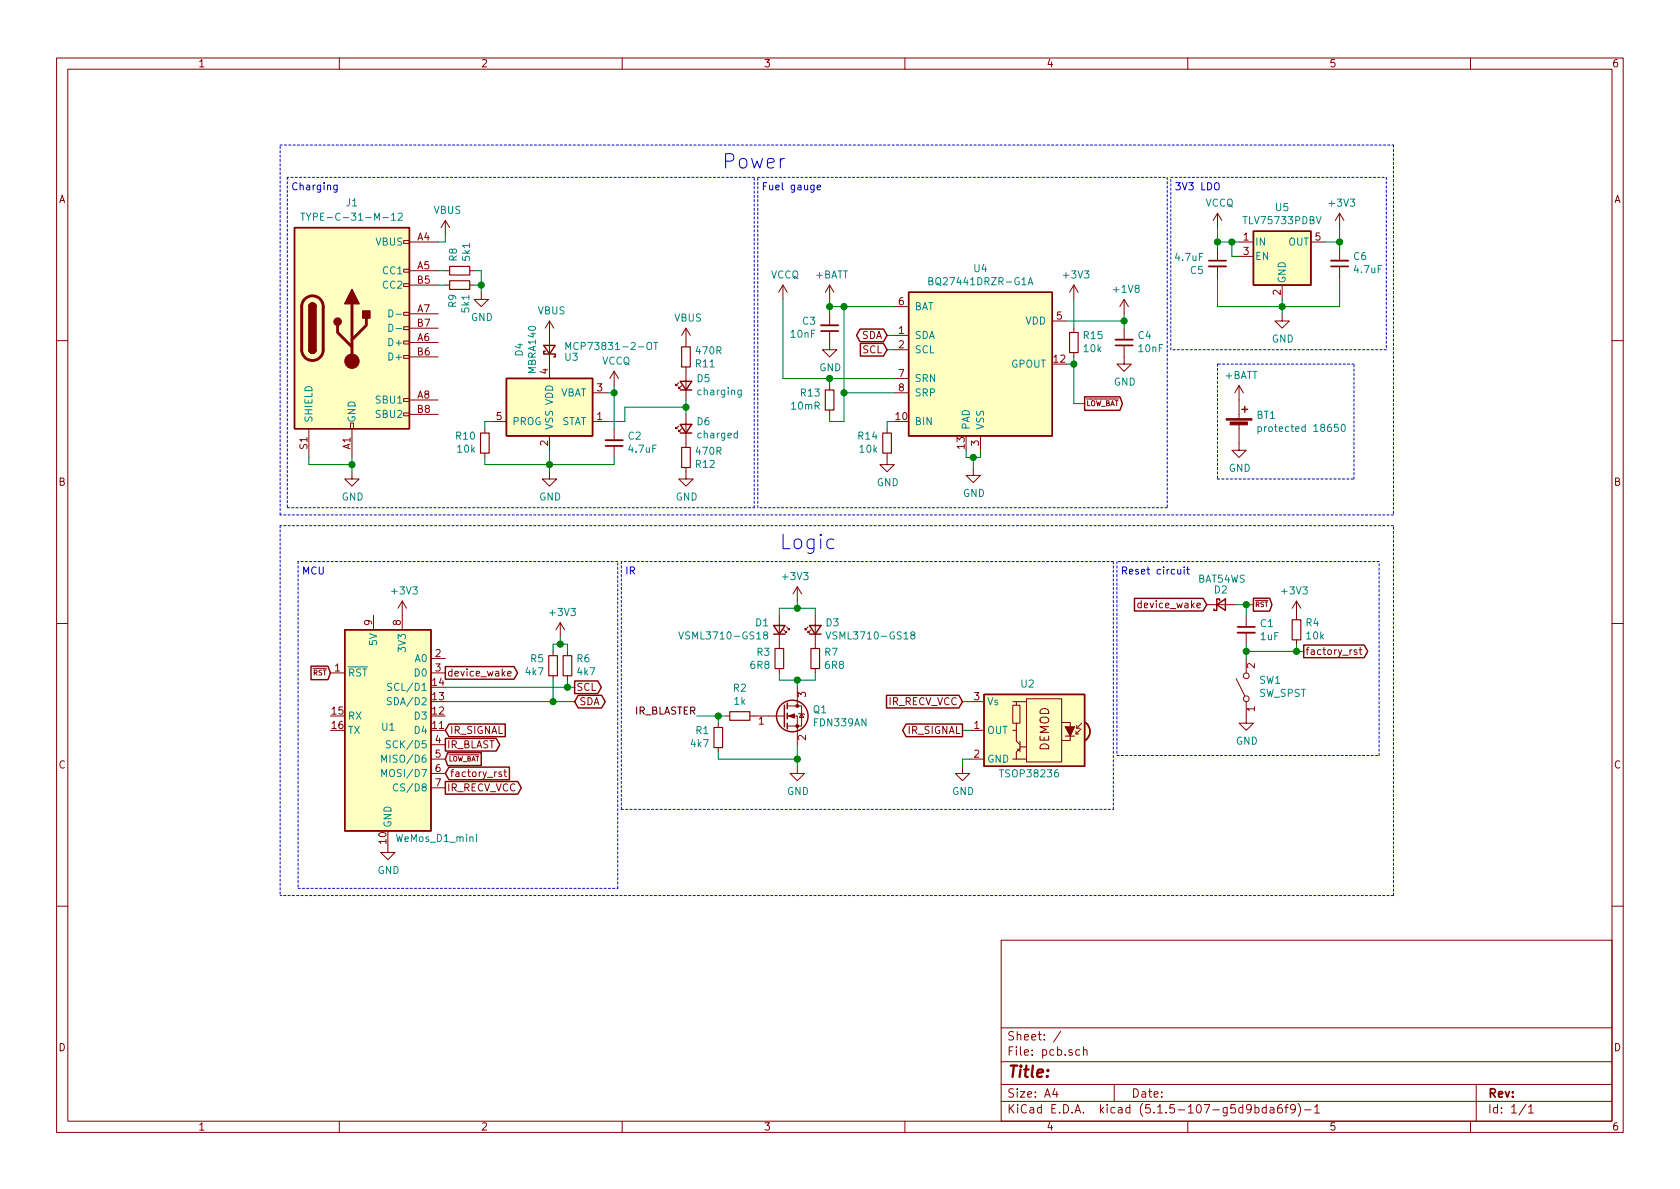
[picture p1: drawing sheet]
EESchema Schematic File Version 4
EELAYER 30 0
EELAYER END
$Descr A4 11693 8268
encoding utf-8
Sheet 1 1
Title ""
Date ""
Rev ""
Comp ""
Comment1 ""
Comment2 ""
Comment3 ""
Comment4 ""
$EndDescr
Wire Notes Line
	9700 6225 9700 3650
Wire Notes Line
	1950 3650 1950 6225
Wire Notes Line
	9700 6225 1950 6225
Wire Notes Line
	9700 3650 1950 3650
Text Notes 5425 3825 0    100  ~ 0
Logic
Wire Notes Line
	1950 3575 1950 1000
Wire Notes Line
	9700 3575 1950 3575
Wire Notes Line
	9700 1000 9700 3575
Wire Notes Line
	1950 1000 9700 1000
Text Notes 5025 1175 0    100  ~ 0
Power
Text GLabel 3100 4675 2    50   Output ~ 0
device_wake
Wire Wire Line
	8675 4200 8725 4200
Connection ~ 8675 4200
Wire Wire Line
	8675 4275 8675 4200
Wire Wire Line
	9025 4525 8675 4525
Connection ~ 9025 4525
Wire Wire Line
	8600 4200 8675 4200
$Comp
L Device:D_Schottky_Small D2
U 1 1
P 8500 4200
F 0 "D2" H 8550 4100 50  0000 R CNN
F 1 "BAT54WS" H 8675 4025 50  0000 R CNN
F 2 "Diode_SMD:D_SOD-323_HandSoldering" V 8500 4200 50  0001 C CNN
F 3 "~" V 8500 4200 50  0001 C CNN
	1    8500 4200
	1    0    0    1   
$EndComp
Text GLabel 8400 4200 0    50   Input ~ 0
device_wake
Wire Wire Line
	9075 4525 9025 4525
Wire Wire Line
	8675 4525 8675 4575
Connection ~ 8675 4525
Wire Wire Line
	9025 4525 9025 4475
Wire Wire Line
	8675 4475 8675 4525
$Comp
L Switch:SW_SPST SW1
U 1 1
P 8675 4775
F 0 "SW1" V 8721 4687 50  0000 R CNN
F 1 "SW_SPST" V 8630 4687 50  0000 R CNN
F 2 "Button_Switch_SMD:SW_Push_1P1T_NO_6x6mm_H9.5mm" H 8675 4775 50  0001 C CNN
F 3 "~" H 8675 4775 50  0001 C CNN
	1    8675 4775
	0    -1   -1   0   
$EndComp
$Comp
L Device:C_Small C1
U 1 1
P 8675 4375
F 0 "C1" H 8767 4421 50  0000 L CNN
F 1 "1uF" H 8767 4330 50  0000 L CNN
F 2 "Capacitor_SMD:C_0603_1608Metric_Pad1.05x0.95mm_HandSolder" H 8675 4375 50  0001 C CNN
F 3 "~" H 8675 4375 50  0001 C CNN
	1    8675 4375
	1    0    0    -1  
$EndComp
$Comp
L power:GND #PWR0102
U 1 1
P 8675 4975
F 0 "#PWR0102" H 8675 4725 50  0001 C CNN
F 1 "GND" H 8680 4802 50  0000 C CNN
F 2 "" H 8675 4975 50  0001 C CNN
F 3 "" H 8675 4975 50  0001 C CNN
	1    8675 4975
	1    0    0    -1  
$EndComp
Text GLabel 9075 4525 2    50   Output ~ 0
factory_rst
Text GLabel 3100 5175 2    50   Output ~ 0
IR_BLAST
Text GLabel 3100 5075 2    50   Input ~ 0
IR_SIGNAL
Text GLabel 6700 5075 0    50   Output ~ 0
IR_SIGNAL
Text GLabel 6700 4875 0    50   Input ~ 0
IR_RECV_VCC
Text GLabel 3100 5475 2    50   Output ~ 0
IR_RECV_VCC
Text GLabel 3100 5375 2    50   Input ~ 0
factory_rst
Text GLabel 8725 4200 2    33   Output ~ 0
~RST
Text GLabel 2300 4675 0    35   Input ~ 0
~RST
Text GLabel 3100 5275 2    33   Input ~ 0
~LOW_BAT
Text GLabel 4000 4775 2    50   Output ~ 0
SCL
Text GLabel 4000 4875 2    50   BiDi ~ 0
SDA
Text GLabel 6175 2325 0    50   BiDi ~ 0
SDA
Text GLabel 6175 2425 0    50   Input ~ 0
SCL
Wire Wire Line
	6175 2325 6225 2325
Wire Wire Line
	6225 2425 6175 2425
Text GLabel 7550 2800 2    35   Output ~ 0
~LOW_BAT
Wire Wire Line
	6775 3175 6775 3250
$Comp
L power:GND #PWR?
U 1 1
P 8625 3075
AR Path="/5E707A75/5E88BDD0" Ref="#PWR?"  Part="1" 
AR Path="/5E88BDD0" Ref="#PWR02"  Part="1" 
F 0 "#PWR02" H 8625 2825 50  0001 C CNN
F 1 "GND" H 8630 2902 50  0000 C CNN
F 2 "" H 8625 3075 50  0001 C CNN
F 3 "" H 8625 3075 50  0001 C CNN
	1    8625 3075
	1    0    0    -1  
$EndComp
$Comp
L power:VCCQ #PWR?
U 1 1
P 4275 2675
AR Path="/5E707A75/5E88BDCA" Ref="#PWR?"  Part="1" 
AR Path="/5E88BDCA" Ref="#PWR08"  Part="1" 
F 0 "#PWR08" H 4275 2525 50  0001 C CNN
F 1 "VCCQ" H 4290 2848 50  0000 C CNN
F 2 "" H 4275 2675 50  0001 C CNN
F 3 "" H 4275 2675 50  0001 C CNN
	1    4275 2675
	1    0    0    -1  
$EndComp
Wire Wire Line
	4350 2825 4775 2825
Wire Wire Line
	4350 2825 4350 2925
$Comp
L Device:R_Small R?
U 1 1
P 4775 3175
AR Path="/5E707A75/5E88BDC2" Ref="R?"  Part="1" 
AR Path="/5E88BDC2" Ref="R12"  Part="1" 
F 0 "R12" H 4716 3129 50  0000 R CNN
F 1 "470R" H 4716 3220 50  0000 R CNN
F 2 "Resistor_SMD:R_0603_1608Metric_Pad1.05x0.95mm_HandSolder" H 4775 3175 50  0001 C CNN
F 3 "~" H 4775 3175 50  0001 C CNN
	1    4775 3175
	-1   0    0    -1  
$EndComp
$Comp
L Device:R_Small R?
U 1 1
P 3375 3075
AR Path="/5E707A75/5E88BDBC" Ref="R?"  Part="1" 
AR Path="/5E88BDBC" Ref="R10"  Part="1" 
F 0 "R10" H 3316 3029 50  0000 R CNN
F 1 "10k" H 3316 3120 50  0000 R CNN
F 2 "Resistor_SMD:R_0603_1608Metric_Pad1.05x0.95mm_HandSolder" H 3375 3075 50  0001 C CNN
F 3 "~" H 3375 3075 50  0001 C CNN
	1    3375 3075
	1    0    0    1   
$EndComp
Wire Wire Line
	3375 2975 3375 2925
Wire Wire Line
	3375 2925 3425 2925
$Comp
L power:GND #PWR?
U 1 1
P 3825 3275
AR Path="/5E707A75/5E88BDB4" Ref="#PWR?"  Part="1" 
AR Path="/5E88BDB4" Ref="#PWR07"  Part="1" 
F 0 "#PWR07" H 3825 3025 50  0001 C CNN
F 1 "GND" H 3830 3102 50  0000 C CNN
F 2 "" H 3825 3275 50  0001 C CNN
F 3 "" H 3825 3275 50  0001 C CNN
	1    3825 3275
	1    0    0    -1  
$EndComp
Wire Wire Line
	3825 3275 3825 3225
Wire Wire Line
	3375 3225 3825 3225
Wire Wire Line
	3825 3225 3825 3125
Wire Wire Line
	3375 3225 3375 3175
$Comp
L Battery_Management:MCP73831-2-OT U?
U 1 1
P 3825 2825
AR Path="/5E707A75/5E88BDAA" Ref="U?"  Part="1" 
AR Path="/5E88BDAA" Ref="U3"  Part="1" 
F 0 "U3" H 3925 3175 50  0000 L CNN
F 1 "MCP73831-2-OT" H 3925 3250 50  0000 L CNN
F 2 "Package_TO_SOT_SMD:SOT-23-5" H 3875 2575 50  0001 L CIN
F 3 "http://ww1.microchip.com/downloads/en/DeviceDoc/20001984g.pdf" H 3675 2775 50  0001 C CNN
	1    3825 2825
	1    0    0    -1  
$EndComp
$Comp
L Device:D_Schottky_Small D?
U 1 1
P 3825 2425
AR Path="/5E707A75/5E88BDA4" Ref="D?"  Part="1" 
AR Path="/5E88BDA4" Ref="D4"  Part="1" 
F 0 "D4" H 3825 2218 50  0000 C CNN
F 1 "MBRA140" H 3825 2309 50  0000 C CNN
F 2 "Diode_SMD:D_SMA" V 3825 2425 50  0001 C CNN
F 3 "~" V 3825 2425 50  0001 C CNN
	1    3825 2425
	0    1    -1   0   
$EndComp
$Comp
L power:VBUS #PWR?
U 1 1
P 3825 2325
AR Path="/5E707A75/5E88BD9E" Ref="#PWR?"  Part="1" 
AR Path="/5E88BD9E" Ref="#PWR06"  Part="1" 
F 0 "#PWR06" H 3825 2175 50  0001 C CNN
F 1 "VBUS" H 3840 2498 50  0000 C CNN
F 2 "" H 3825 2325 50  0001 C CNN
F 3 "" H 3825 2325 50  0001 C CNN
	1    3825 2325
	1    0    0    -1  
$EndComp
Wire Wire Line
	4225 2925 4350 2925
$Comp
L Device:LED_Small D?
U 1 1
P 4775 2975
AR Path="/5E707A75/5E88BD97" Ref="D?"  Part="1" 
AR Path="/5E88BD97" Ref="D6"  Part="1" 
F 0 "D6" V 4821 2905 50  0000 R CNN
F 1 "charged" V 4730 2905 50  0000 R CNN
F 2 "LED_SMD:LED_0603_1608Metric_Pad1.05x0.95mm_HandSolder" V 4775 2975 50  0001 C CNN
F 3 "~" V 4775 2975 50  0001 C CNN
	1    4775 2975
	0    -1   -1   0   
$EndComp
$Comp
L Device:LED_Small D?
U 1 1
P 4775 2675
AR Path="/5E707A75/5E88BD91" Ref="D?"  Part="1" 
AR Path="/5E88BD91" Ref="D5"  Part="1" 
F 0 "D5" V 4821 2605 50  0000 R CNN
F 1 "charging" V 4730 2605 50  0000 R CNN
F 2 "LED_SMD:LED_0603_1608Metric_Pad1.05x0.95mm_HandSolder" V 4775 2675 50  0001 C CNN
F 3 "~" V 4775 2675 50  0001 C CNN
	1    4775 2675
	0    -1   -1   0   
$EndComp
Wire Wire Line
	4775 2825 4775 2775
Wire Wire Line
	4775 2825 4775 2875
Connection ~ 4775 2825
$Comp
L power:GND #PWR?
U 1 1
P 4775 3275
AR Path="/5E707A75/5E88BD88" Ref="#PWR?"  Part="1" 
AR Path="/5E88BD88" Ref="#PWR010"  Part="1" 
F 0 "#PWR010" H 4775 3025 50  0001 C CNN
F 1 "GND" H 4780 3102 50  0000 C CNN
F 2 "" H 4775 3275 50  0001 C CNN
F 3 "" H 4775 3275 50  0001 C CNN
	1    4775 3275
	1    0    0    -1  
$EndComp
$Comp
L power:VBUS #PWR?
U 1 1
P 4775 2375
AR Path="/5E707A75/5E88BD82" Ref="#PWR?"  Part="1" 
AR Path="/5E88BD82" Ref="#PWR09"  Part="1" 
F 0 "#PWR09" H 4775 2225 50  0001 C CNN
F 1 "VBUS" H 4790 2548 50  0000 C CNN
F 2 "" H 4775 2375 50  0001 C CNN
F 3 "" H 4775 2375 50  0001 C CNN
	1    4775 2375
	1    0    0    -1  
$EndComp
Wire Wire Line
	4225 2725 4275 2725
Wire Wire Line
	4275 2725 4275 2675
$Comp
L Device:C_Small C?
U 1 1
P 4275 3075
AR Path="/5E707A75/5E88BD7A" Ref="C?"  Part="1" 
AR Path="/5E88BD7A" Ref="C2"  Part="1" 
F 0 "C2" H 4184 3029 50  0000 R CNN
F 1 "4.7uF" H 4184 3120 50  0000 R CNN
F 2 "Capacitor_SMD:C_0805_2012Metric_Pad1.15x1.40mm_HandSolder" H 4275 3075 50  0001 C CNN
F 3 "~" H 4275 3075 50  0001 C CNN
	1    4275 3075
	-1   0    0    1   
$EndComp
Connection ~ 4275 2725
Wire Wire Line
	4275 2725 4275 2975
Wire Wire Line
	3825 3225 4275 3225
Wire Wire Line
	4275 3225 4275 3175
Connection ~ 3825 3225
$Comp
L Device:R_Small R?
U 1 1
P 4775 2475
AR Path="/5E707A75/5E88BD6F" Ref="R?"  Part="1" 
AR Path="/5E88BD6F" Ref="R11"  Part="1" 
F 0 "R11" H 4716 2429 50  0000 R CNN
F 1 "470R" H 4716 2520 50  0000 R CNN
F 2 "Resistor_SMD:R_0603_1608Metric_Pad1.05x0.95mm_HandSolder" H 4775 2475 50  0001 C CNN
F 3 "~" H 4775 2475 50  0001 C CNN
	1    4775 2475
	-1   0    0    -1  
$EndComp
Wire Notes Line
	8150 2425 8150 1225
Wire Notes Line
	9650 2425 8150 2425
Wire Notes Line
	9650 1225 9650 2425
Wire Notes Line
	8150 1225 9650 1225
Text Notes 8175 1325 0    50   ~ 0
3V3 LDO
Connection ~ 8475 1675
Wire Wire Line
	8475 1575 8475 1675
$Comp
L power:VCCQ #PWR?
U 1 1
P 8475 1575
AR Path="/5E707A75/5E88BD62" Ref="#PWR?"  Part="1" 
AR Path="/5E88BD62" Ref="#PWR018"  Part="1" 
F 0 "#PWR018" H 8475 1425 50  0001 C CNN
F 1 "VCCQ" H 8490 1748 50  0000 C CNN
F 2 "" H 8475 1575 50  0001 C CNN
F 3 "" H 8475 1575 50  0001 C CNN
	1    8475 1575
	1    0    0    -1  
$EndComp
Wire Wire Line
	8575 1675 8625 1675
Connection ~ 8575 1675
Wire Wire Line
	8575 1775 8575 1675
Wire Wire Line
	8625 1775 8575 1775
Wire Wire Line
	8475 2125 8925 2125
Wire Wire Line
	8475 1925 8475 2125
Wire Wire Line
	8475 1675 8575 1675
Wire Wire Line
	8475 1725 8475 1675
$Comp
L Device:C_Small C?
U 1 1
P 8475 1825
AR Path="/5E707A75/5E88BD54" Ref="C?"  Part="1" 
AR Path="/5E88BD54" Ref="C5"  Part="1" 
F 0 "C5" H 8384 1779 50  0000 R CNN
F 1 "4.7uF" H 8384 1870 50  0000 R CNN
F 2 "Capacitor_SMD:C_0805_2012Metric_Pad1.15x1.40mm_HandSolder" H 8475 1825 50  0001 C CNN
F 3 "~" H 8475 1825 50  0001 C CNN
	1    8475 1825
	1    0    0    -1  
$EndComp
Connection ~ 9325 1675
Wire Wire Line
	9325 1725 9325 1675
Wire Wire Line
	9325 2125 9325 1925
$Comp
L Device:C_Small C?
U 1 1
P 9325 1825
AR Path="/5E707A75/5E88BD4B" Ref="C?"  Part="1" 
AR Path="/5E88BD4B" Ref="C6"  Part="1" 
F 0 "C6" H 9234 1779 50  0000 R CNN
F 1 "4.7uF" H 9234 1870 50  0000 R CNN
F 2 "Capacitor_SMD:C_0805_2012Metric_Pad1.15x1.40mm_HandSolder" H 9325 1825 50  0001 C CNN
F 3 "~" H 9325 1825 50  0001 C CNN
	1    9325 1825
	-1   0    0    1   
$EndComp
Wire Wire Line
	8925 2125 8925 2075
Connection ~ 8925 2125
Wire Wire Line
	8925 2125 9325 2125
Wire Wire Line
	8925 2175 8925 2125
$Comp
L power:GND #PWR?
U 1 1
P 8925 2175
AR Path="/5E707A75/5E88BD41" Ref="#PWR?"  Part="1" 
AR Path="/5E88BD41" Ref="#PWR019"  Part="1" 
F 0 "#PWR019" H 8925 1925 50  0001 C CNN
F 1 "GND" H 8930 2002 50  0000 C CNN
F 2 "" H 8925 2175 50  0001 C CNN
F 3 "" H 8925 2175 50  0001 C CNN
	1    8925 2175
	1    0    0    -1  
$EndComp
Wire Wire Line
	9325 1675 9225 1675
Wire Wire Line
	9325 1575 9325 1675
$Comp
L power:+3V3 #PWR?
U 1 1
P 9325 1575
AR Path="/5E707A75/5E88BD39" Ref="#PWR?"  Part="1" 
AR Path="/5E88BD39" Ref="#PWR020"  Part="1" 
F 0 "#PWR020" H 9325 1425 50  0001 C CNN
F 1 "+3V3" H 9340 1748 50  0000 C CNN
F 2 "" H 9325 1575 50  0001 C CNN
F 3 "" H 9325 1575 50  0001 C CNN
	1    9325 1575
	1    0    0    -1  
$EndComp
$Comp
L Regulator_Linear:TLV75733PDBV U?
U 1 1
P 8925 1775
AR Path="/5E707A75/5E88BD33" Ref="U?"  Part="1" 
AR Path="/5E88BD33" Ref="U5"  Part="1" 
F 0 "U5" H 8925 2117 50  0000 C CNN
F 1 "TLV75733PDBV" H 8925 2026 50  0000 C CNN
F 2 "Package_TO_SOT_SMD:SOT-23-5" H 8925 2100 50  0001 C CIN
F 3 "https://www.ti.com/lit/ds/symlink/tlv757p.pdf" H 8925 1825 50  0001 C CNN
	1    8925 1775
	1    0    0    -1  
$EndComp
Wire Notes Line
	8475 3325 9425 3325
Wire Notes Line
	8475 2525 8475 3325
Wire Notes Line
	9425 2525 8475 2525
Wire Notes Line
	9425 3325 9425 2525
Text Notes 5300 1325 0    50   ~ 0
Fuel gauge
Wire Notes Line
	8125 3525 5275 3525
Wire Notes Line
	8125 1225 8125 3525
Wire Notes Line
	5275 1225 8125 1225
Wire Notes Line
	5275 3525 5275 1225
Wire Wire Line
	7475 2800 7550 2800
Text Notes 2025 1325 0    50   ~ 0
Charging
Wire Notes Line
	5250 1225 2000 1225
Wire Notes Line
	2000 1225 2000 3525
Wire Notes Line
	5250 3525 5250 1225
Wire Notes Line
	2000 3525 5250 3525
Connection ~ 3350 1975
Wire Wire Line
	3350 1875 3300 1875
Wire Wire Line
	3350 1975 3350 1875
Wire Wire Line
	3350 1975 3300 1975
Wire Wire Line
	3050 1975 3100 1975
Wire Wire Line
	3050 1875 3100 1875
Wire Wire Line
	5875 2125 6225 2125
Connection ~ 5875 2125
Connection ~ 5875 2725
Wire Wire Line
	5875 2725 5875 2125
$Comp
L power:VCCQ #PWR?
U 1 1
P 5450 2075
AR Path="/5E707A75/5E88BD12" Ref="#PWR?"  Part="1" 
AR Path="/5E88BD12" Ref="#PWR011"  Part="1" 
F 0 "#PWR011" H 5450 1925 50  0001 C CNN
F 1 "VCCQ" H 5465 2248 50  0000 C CNN
F 2 "" H 5450 2075 50  0001 C CNN
F 3 "" H 5450 2075 50  0001 C CNN
	1    5450 2075
	1    0    0    -1  
$EndComp
Connection ~ 5775 2625
Wire Wire Line
	5450 2625 5450 2075
Wire Wire Line
	5775 2625 5450 2625
Wire Wire Line
	6775 3175 6825 3175
Connection ~ 6775 3175
Wire Wire Line
	6825 3175 6825 3125
Wire Wire Line
	6725 3175 6775 3175
Wire Wire Line
	6725 3125 6725 3175
$Comp
L power:GND #PWR?
U 1 1
P 6775 3250
AR Path="/5E707A75/5E88BD04" Ref="#PWR?"  Part="1" 
AR Path="/5E88BD04" Ref="#PWR015"  Part="1" 
F 0 "#PWR015" H 6775 3000 50  0001 C CNN
F 1 "GND" H 6780 3077 50  0000 C CNN
F 2 "" H 6775 3250 50  0001 C CNN
F 3 "" H 6775 3250 50  0001 C CNN
	1    6775 3250
	1    0    0    -1  
$EndComp
$Comp
L power:GND #PWR?
U 1 1
P 7825 2475
AR Path="/5E707A75/5E88BCFE" Ref="#PWR?"  Part="1" 
AR Path="/5E88BCFE" Ref="#PWR017"  Part="1" 
F 0 "#PWR017" H 7825 2225 50  0001 C CNN
F 1 "GND" H 7830 2302 50  0000 C CNN
F 2 "" H 7825 2475 50  0001 C CNN
F 3 "" H 7825 2475 50  0001 C CNN
	1    7825 2475
	1    0    0    -1  
$EndComp
Wire Wire Line
	7825 2225 7825 2275
$Comp
L Device:C_Small C?
U 1 1
P 7825 2375
AR Path="/5E707A75/5E88BCF6" Ref="C?"  Part="1" 
AR Path="/5E88BCF6" Ref="C4"  Part="1" 
F 0 "C4" H 7734 2329 50  0000 R CNN
F 1 "10nF" H 7734 2420 50  0000 R CNN
F 2 "Capacitor_SMD:C_0603_1608Metric_Pad1.05x0.95mm_HandSolder" H 7825 2375 50  0001 C CNN
F 3 "~" H 7825 2375 50  0001 C CNN
	1    7825 2375
	-1   0    0    1   
$EndComp
$Comp
L power:+1V8 #PWR?
U 1 1
P 7825 2175
AR Path="/5E707A75/5E88BCF0" Ref="#PWR?"  Part="1" 
AR Path="/5E88BCF0" Ref="#PWR016"  Part="1" 
F 0 "#PWR016" H 7825 2025 50  0001 C CNN
F 1 "+1V8" H 7840 2348 50  0000 C CNN
F 2 "" H 7825 2175 50  0001 C CNN
F 3 "" H 7825 2175 50  0001 C CNN
	1    7825 2175
	1    0    0    -1  
$EndComp
Connection ~ 7825 2225
Wire Wire Line
	7825 2225 7825 2175
Wire Wire Line
	7425 2225 7825 2225
$Comp
L power:GND #PWR?
U 1 1
P 6175 3175
AR Path="/5E707A75/5E88BCDE" Ref="#PWR?"  Part="1" 
AR Path="/5E88BCDE" Ref="#PWR014"  Part="1" 
F 0 "#PWR014" H 6175 2925 50  0001 C CNN
F 1 "GND" H 6180 3002 50  0000 C CNN
F 2 "" H 6175 3175 50  0001 C CNN
F 3 "" H 6175 3175 50  0001 C CNN
	1    6175 3175
	1    0    0    -1  
$EndComp
$Comp
L Device:R_Small R?
U 1 1
P 6175 3075
AR Path="/5E707A75/5E88BCD8" Ref="R?"  Part="1" 
AR Path="/5E88BCD8" Ref="R14"  Part="1" 
F 0 "R14" H 6116 3029 50  0000 R CNN
F 1 "10k" H 6116 3120 50  0000 R CNN
F 2 "Resistor_SMD:R_0603_1608Metric_Pad1.05x0.95mm_HandSolder" H 6175 3075 50  0001 C CNN
F 3 "~" H 6175 3075 50  0001 C CNN
	1    6175 3075
	1    0    0    1   
$EndComp
Wire Wire Line
	6175 2975 6175 2925
Wire Wire Line
	6175 2925 6225 2925
Wire Wire Line
	5875 2725 6225 2725
Wire Wire Line
	5875 2925 5875 2725
Wire Wire Line
	5775 2925 5875 2925
Wire Wire Line
	5775 2875 5775 2925
Wire Wire Line
	5775 2625 6225 2625
Wire Wire Line
	5775 2675 5775 2625
$Comp
L Device:R_Small R?
U 1 1
P 5775 2775
AR Path="/5E707A75/5E88BCCA" Ref="R?"  Part="1" 
AR Path="/5E88BCCA" Ref="R13"  Part="1" 
F 0 "R13" H 5716 2729 50  0000 R CNN
F 1 "10mR" H 5716 2820 50  0000 R CNN
F 2 "Resistor_SMD:R_0603_1608Metric_Pad1.05x0.95mm_HandSolder" H 5775 2775 50  0001 C CNN
F 3 "~" H 5775 2775 50  0001 C CNN
	1    5775 2775
	1    0    0    1   
$EndComp
$Comp
L Device:C_Small C?
U 1 1
P 5775 2275
AR Path="/5E707A75/5E88BCC4" Ref="C?"  Part="1" 
AR Path="/5E88BCC4" Ref="C3"  Part="1" 
F 0 "C3" H 5684 2229 50  0000 R CNN
F 1 "10nF" H 5684 2320 50  0000 R CNN
F 2 "Capacitor_SMD:C_0603_1608Metric_Pad1.05x0.95mm_HandSolder" H 5775 2275 50  0001 C CNN
F 3 "~" H 5775 2275 50  0001 C CNN
	1    5775 2275
	1    0    0    1   
$EndComp
$Comp
L power:+BATT #PWR?
U 1 1
P 5775 2075
AR Path="/5E707A75/5E88BCBE" Ref="#PWR?"  Part="1" 
AR Path="/5E88BCBE" Ref="#PWR012"  Part="1" 
F 0 "#PWR012" H 5775 1925 50  0001 C CNN
F 1 "+BATT" H 5790 2248 50  0000 C CNN
F 2 "" H 5775 2075 50  0001 C CNN
F 3 "" H 5775 2075 50  0001 C CNN
	1    5775 2075
	1    0    0    -1  
$EndComp
$Comp
L power:GND #PWR?
U 1 1
P 5775 2375
AR Path="/5E707A75/5E88BCB8" Ref="#PWR?"  Part="1" 
AR Path="/5E88BCB8" Ref="#PWR013"  Part="1" 
F 0 "#PWR013" H 5775 2125 50  0001 C CNN
F 1 "GND" H 5780 2202 50  0000 C CNN
F 2 "" H 5775 2375 50  0001 C CNN
F 3 "" H 5775 2375 50  0001 C CNN
	1    5775 2375
	1    0    0    -1  
$EndComp
Wire Wire Line
	5775 2175 5775 2125
Wire Wire Line
	5775 2125 5875 2125
Wire Wire Line
	5775 2125 5775 2075
Connection ~ 5775 2125
$Comp
L Battery_Management:BQ27441DRZR-G1A U?
U 1 1
P 6825 2525
AR Path="/5E707A75/5E88BCAE" Ref="U?"  Part="1" 
AR Path="/5E88BCAE" Ref="U4"  Part="1" 
F 0 "U4" H 6825 3192 50  0000 C CNN
F 1 "BQ27441DRZR-G1A" H 6825 3101 50  0000 C CNN
F 2 "Package_SON:Texas_S-PDSO-N12" H 7075 1975 50  0001 L CNN
F 3 "http://www.ti.com/lit/ds/symlink/bq27441-g1.pdf" H 7025 2725 50  0001 C CNN
	1    6825 2525
	1    0    0    -1  
$EndComp
Wire Wire Line
	3350 1975 3350 2025
$Comp
L power:GND #PWR?
U 1 1
P 3350 2025
AR Path="/5E707A75/5E88BCA2" Ref="#PWR?"  Part="1" 
AR Path="/5E88BCA2" Ref="#PWR05"  Part="1" 
F 0 "#PWR05" H 3350 1775 50  0001 C CNN
F 1 "GND" H 3355 1852 50  0000 C CNN
F 2 "" H 3350 2025 50  0001 C CNN
F 3 "" H 3350 2025 50  0001 C CNN
	1    3350 2025
	1    0    0    -1  
$EndComp
$Comp
L Device:R_Small R?
U 1 1
P 3200 1875
AR Path="/5E707A75/5E88BC9C" Ref="R?"  Part="1" 
AR Path="/5E88BC9C" Ref="R8"  Part="1" 
F 0 "R8" H 3259 1921 50  0000 L CNN
F 1 "5k1" H 3259 1830 50  0000 L CNN
F 2 "Resistor_SMD:R_0603_1608Metric_Pad1.05x0.95mm_HandSolder" H 3200 1875 50  0001 C CNN
F 3 "~" H 3200 1875 50  0001 C CNN
	1    3200 1875
	0    -1   -1   0   
$EndComp
$Comp
L Device:R_Small R?
U 1 1
P 3200 1975
AR Path="/5E707A75/5E88BC96" Ref="R?"  Part="1" 
AR Path="/5E88BC96" Ref="R9"  Part="1" 
F 0 "R9" H 3141 1929 50  0000 R CNN
F 1 "5k1" H 3141 2020 50  0000 R CNN
F 2 "Resistor_SMD:R_0603_1608Metric_Pad1.05x0.95mm_HandSolder" H 3200 1975 50  0001 C CNN
F 3 "~" H 3200 1975 50  0001 C CNN
	1    3200 1975
	0    1    -1   0   
$EndComp
$Comp
L Connector:USB_C_Receptacle_USB2.0 J?
U 1 1
P 2450 2275
AR Path="/5E707A75/5E88BC90" Ref="J?"  Part="1" 
AR Path="/5E88BC90" Ref="J1"  Part="1" 
F 0 "J1" H 2450 3150 50  0000 C CNN
F 1 "TYPE-C-31-M-12" H 2450 3050 50  0000 C CNN
F 2 "Connector_USB:USB_C_Receptacle_HRO_TYPE-C-31-M-12" H 2600 2275 50  0001 C CNN
F 3 "https://www.usb.org/sites/default/files/documents/usb_type-c.zip" H 2600 2275 50  0001 C CNN
	1    2450 2275
	1    0    0    -1  
$EndComp
Wire Wire Line
	2450 3225 2450 3175
Connection ~ 2450 3225
Wire Wire Line
	2150 3225 2150 3175
Wire Wire Line
	2450 3225 2150 3225
Wire Wire Line
	2450 3275 2450 3225
$Comp
L power:GND #PWR?
U 1 1
P 2450 3275
AR Path="/5E707A75/5E88BC85" Ref="#PWR?"  Part="1" 
AR Path="/5E88BC85" Ref="#PWR03"  Part="1" 
F 0 "#PWR03" H 2450 3025 50  0001 C CNN
F 1 "GND" H 2455 3102 50  0000 C CNN
F 2 "" H 2450 3275 50  0001 C CNN
F 3 "" H 2450 3275 50  0001 C CNN
	1    2450 3275
	1    0    0    -1  
$EndComp
Wire Wire Line
	3100 1675 3050 1675
Wire Wire Line
	3100 1625 3100 1675
$Comp
L power:VBUS #PWR?
U 1 1
P 3100 1625
AR Path="/5E707A75/5E88BC7D" Ref="#PWR?"  Part="1" 
AR Path="/5E88BC7D" Ref="#PWR04"  Part="1" 
F 0 "#PWR04" H 3100 1475 50  0001 C CNN
F 1 "VBUS" H 3115 1798 50  0000 C CNN
F 2 "" H 3100 1625 50  0001 C CNN
F 3 "" H 3100 1625 50  0001 C CNN
	1    3100 1625
	1    0    0    -1  
$EndComp
$Comp
L power:+BATT #PWR?
U 1 1
P 8625 2775
AR Path="/5E707A75/5E88BC77" Ref="#PWR?"  Part="1" 
AR Path="/5E88BC77" Ref="#PWR01"  Part="1" 
F 0 "#PWR01" H 8625 2625 50  0001 C CNN
F 1 "+BATT" H 8640 2948 50  0000 C CNN
F 2 "" H 8625 2775 50  0001 C CNN
F 3 "" H 8625 2775 50  0001 C CNN
	1    8625 2775
	1    0    0    -1  
$EndComp
$Comp
L Device:Battery_Cell BT?
U 1 1
P 8625 2975
AR Path="/5E707A75/5E88BC71" Ref="BT?"  Part="1" 
AR Path="/5E88BC71" Ref="BT1"  Part="1" 
F 0 "BT1" H 8743 3071 50  0000 L CNN
F 1 "protected 18650" H 8743 2980 50  0000 L CNN
F 2 "Battery:BatteryHolder_Keystone_1042_1x18650" V 8625 3035 50  0001 C CNN
F 3 "~" V 8625 3035 50  0001 C CNN
	1    8625 2975
	1    0    0    -1  
$EndComp
$Comp
L power:+3V3 #PWR0108
U 1 1
P 5550 4175
F 0 "#PWR0108" H 5550 4025 50  0001 C CNN
F 1 "+3V3" H 5565 4348 50  0000 C CNN
F 2 "" H 5550 4175 50  0001 C CNN
F 3 "" H 5550 4175 50  0001 C CNN
	1    5550 4175
	-1   0    0    -1  
$EndComp
$Comp
L MCU_Module:WeMos_D1_mini U1
U 1 1
P 2700 5075
F 0 "U1" H 2650 5100 50  0000 L CNN
F 1 "WeMos_D1_mini" H 2750 4325 50  0000 L CNN
F 2 "Module:WEMOS_D1_mini_light" H 2700 3925 50  0001 C CNN
F 3 "https://wiki.wemos.cc/products:d1:d1_mini#documentation" H 850 3925 50  0001 C CNN
	1    2700 5075
	1    0    0    -1  
$EndComp
$Comp
L power:+3V3 #PWR0103
U 1 1
P 2800 4275
F 0 "#PWR0103" H 2800 4125 50  0001 C CNN
F 1 "+3V3" H 2815 4448 50  0000 C CNN
F 2 "" H 2800 4275 50  0001 C CNN
F 3 "" H 2800 4275 50  0001 C CNN
	1    2800 4275
	1    0    0    -1  
$EndComp
$Comp
L power:GND #PWR0107
U 1 1
P 2700 5875
F 0 "#PWR0107" H 2700 5625 50  0001 C CNN
F 1 "GND" H 2705 5702 50  0000 C CNN
F 2 "" H 2700 5875 50  0001 C CNN
F 3 "" H 2700 5875 50  0001 C CNN
	1    2700 5875
	1    0    0    -1  
$EndComp
$Comp
L Device:R_Small R5
U 1 1
P 3850 4625
F 0 "R5" H 3791 4579 50  0000 R CNN
F 1 "4k7" H 3791 4670 50  0000 R CNN
F 2 "Resistor_SMD:R_0603_1608Metric_Pad1.05x0.95mm_HandSolder" H 3850 4625 50  0001 C CNN
F 3 "~" H 3850 4625 50  0001 C CNN
	1    3850 4625
	1    0    0    1   
$EndComp
$Comp
L Device:R_Small R6
U 1 1
P 3950 4625
F 0 "R6" H 3891 4579 50  0000 R CNN
F 1 "4k7" H 3891 4670 50  0000 R CNN
F 2 "Resistor_SMD:R_0603_1608Metric_Pad1.05x0.95mm_HandSolder" H 3950 4625 50  0001 C CNN
F 3 "~" H 3950 4625 50  0001 C CNN
	1    3950 4625
	-1   0    0    1   
$EndComp
$Comp
L power:+3V3 #PWR0106
U 1 1
P 3900 4425
F 0 "#PWR0106" H 3900 4275 50  0001 C CNN
F 1 "+3V3" H 3915 4598 50  0000 C CNN
F 2 "" H 3900 4425 50  0001 C CNN
F 3 "" H 3900 4425 50  0001 C CNN
	1    3900 4425
	1    0    0    -1  
$EndComp
Wire Wire Line
	3850 4525 3850 4475
Wire Wire Line
	3850 4475 3900 4475
Wire Wire Line
	3950 4475 3950 4525
Wire Wire Line
	3900 4475 3900 4425
Connection ~ 3900 4475
Wire Wire Line
	3900 4475 3950 4475
Wire Wire Line
	3850 4725 3850 4875
Wire Wire Line
	3850 4875 4000 4875
Wire Wire Line
	4000 4775 3950 4775
Wire Wire Line
	3950 4775 3950 4725
Wire Wire Line
	3950 4775 3100 4775
Connection ~ 3950 4775
Wire Wire Line
	3100 4875 3850 4875
Connection ~ 3850 4875
Wire Notes Line
	2075 6175 4300 6175
Wire Notes Line
	4300 6175 4300 3900
Wire Notes Line
	4300 3900 2075 3900
Wire Notes Line
	2075 3900 2075 6175
Text Notes 2100 4000 0    50   ~ 0
MCU
$Comp
L power:GND #PWR0105
U 1 1
P 6700 5325
F 0 "#PWR0105" H 6700 5075 50  0001 C CNN
F 1 "GND" H 6705 5152 50  0000 C CNN
F 2 "" H 6700 5325 50  0001 C CNN
F 3 "" H 6700 5325 50  0001 C CNN
	1    6700 5325
	1    0    0    -1  
$EndComp
$Comp
L power:+3V3 #PWR0104
U 1 1
P 9025 4275
F 0 "#PWR0104" H 9025 4125 50  0001 C CNN
F 1 "+3V3" H 9040 4448 50  0000 C CNN
F 2 "" H 9025 4275 50  0001 C CNN
F 3 "" H 9025 4275 50  0001 C CNN
	1    9025 4275
	-1   0    0    -1  
$EndComp
$Comp
L Device:R_Small R4
U 1 1
P 9025 4375
F 0 "R4" H 8966 4329 50  0000 R CNN
F 1 "10k" H 8966 4420 50  0000 R CNN
F 2 "Resistor_SMD:R_0603_1608Metric_Pad1.05x0.95mm_HandSolder" H 9025 4375 50  0001 C CNN
F 3 "~" H 9025 4375 50  0001 C CNN
	1    9025 4375
	-1   0    0    1   
$EndComp
Text Notes 4350 4000 0    50   ~ 0
IR
Wire Notes Line
	4325 3900 4325 5625
Wire Notes Line
	7750 3900 4325 3900
Wire Notes Line
	7750 5625 7750 3900
Wire Notes Line
	4325 5625 7750 5625
Wire Wire Line
	6700 5075 6750 5075
Wire Wire Line
	6750 4875 6700 4875
Wire Wire Line
	6700 5275 6700 5325
Wire Wire Line
	6750 5275 6700 5275
$Comp
L Interface_Optical:TSOP382xx U2
U 1 1
P 7150 5075
F 0 "U2" H 7200 5400 50  0000 R CNN
F 1 "TSOP38236" H 7350 4775 50  0000 R CNN
F 2 "OptoDevice:Vishay_MINICAST-3Pin" H 7100 4700 50  0001 C CNN
F 3 "http://www.vishay.com/docs/82491/tsop382.pdf" H 7800 5375 50  0001 C CNN
	1    7150 5075
	-1   0    0    -1  
$EndComp
Wire Wire Line
	5550 4225 5425 4225
Connection ~ 5550 4225
Wire Wire Line
	5550 4225 5550 4175
Wire Wire Line
	5550 4725 5425 4725
Connection ~ 5550 4725
Wire Wire Line
	5550 4725 5550 4775
Wire Wire Line
	5425 4725 5425 4675
Wire Wire Line
	5675 4725 5550 4725
Wire Wire Line
	5675 4675 5675 4725
Wire Wire Line
	5425 4225 5425 4275
Wire Wire Line
	5675 4225 5550 4225
Wire Wire Line
	5675 4275 5675 4225
$Comp
L Device:R_Small R7
U 1 1
P 5675 4575
F 0 "R7" H 5734 4621 50  0000 L CNN
F 1 "6R8" H 5734 4530 50  0000 L CNN
F 2 "Resistor_SMD:R_0603_1608Metric_Pad1.05x0.95mm_HandSolder" H 5675 4575 50  0001 C CNN
F 3 "~" H 5675 4575 50  0001 C CNN
	1    5675 4575
	1    0    0    -1  
$EndComp
$Comp
L Device:LED_Small D3
U 1 1
P 5675 4375
F 0 "D3" V 5721 4307 50  0000 R CNN
F 1 "VSML3710-GS18" V 5630 4307 50  0000 R CNN
F 2 "LED_SMD:LED_PLCC-2" V 5675 4375 50  0001 C CNN
F 3 "~" V 5675 4375 50  0001 C CNN
	1    5675 4375
	0    -1   -1   0   
$EndComp
Text Label 4850 4975 2    50   ~ 0
IR_BLASTER
Connection ~ 5000 4975
Wire Wire Line
	5000 4975 4850 4975
Text Notes 7800 4000 0    50   ~ 0
Reset circuit
Wire Notes Line
	9600 3900 7775 3900
Wire Notes Line
	9600 5250 9600 3900
Wire Notes Line
	7775 5250 9600 5250
Wire Notes Line
	7775 3900 7775 5250
Wire Wire Line
	5000 4975 5050 4975
Wire Wire Line
	5000 5025 5000 4975
Wire Wire Line
	5550 5275 5550 5175
Connection ~ 5550 5275
Wire Wire Line
	5000 5275 5550 5275
Wire Wire Line
	5000 5225 5000 5275
Wire Wire Line
	5550 5325 5550 5275
$Comp
L Device:R_Small R2
U 1 1
P 5150 4975
F 0 "R2" V 4954 4975 50  0000 C CNN
F 1 "1k" V 5045 4975 50  0000 C CNN
F 2 "Resistor_SMD:R_0603_1608Metric_Pad1.05x0.95mm_HandSolder" H 5150 4975 50  0001 C CNN
F 3 "~" H 5150 4975 50  0001 C CNN
	1    5150 4975
	0    -1   1    0   
$EndComp
$Comp
L Device:R_Small R1
U 1 1
P 5000 5125
F 0 "R1" H 4941 5079 50  0000 R CNN
F 1 "4k7" H 4941 5170 50  0000 R CNN
F 2 "Resistor_SMD:R_0603_1608Metric_Pad1.05x0.95mm_HandSolder" H 5000 5125 50  0001 C CNN
F 3 "~" H 5000 5125 50  0001 C CNN
	1    5000 5125
	1    0    0    1   
$EndComp
$Comp
L Device:Q_NMOS_GSD Q1
U 1 1
P 5450 4975
F 0 "Q1" H 5655 5021 50  0000 L CNN
F 1 "FDN339AN" H 5655 4930 50  0000 L CNN
F 2 "Package_TO_SOT_SMD:SOT-23_Handsoldering" H 5650 5075 50  0001 C CNN
F 3 "~" H 5450 4975 50  0001 C CNN
	1    5450 4975
	1    0    0    -1  
$EndComp
$Comp
L power:GND #PWR0101
U 1 1
P 5550 5325
F 0 "#PWR0101" H 5550 5075 50  0001 C CNN
F 1 "GND" H 5555 5152 50  0000 C CNN
F 2 "" H 5550 5325 50  0001 C CNN
F 3 "" H 5550 5325 50  0001 C CNN
	1    5550 5325
	1    0    0    -1  
$EndComp
$Comp
L Device:R_Small R3
U 1 1
P 5425 4575
F 0 "R3" H 5484 4621 50  0000 L CNN
F 1 "6R8" H 5484 4530 50  0000 L CNN
F 2 "Resistor_SMD:R_0603_1608Metric_Pad1.05x0.95mm_HandSolder" H 5425 4575 50  0001 C CNN
F 3 "~" H 5425 4575 50  0001 C CNN
	1    5425 4575
	-1   0    0    -1  
$EndComp
$Comp
L Device:LED_Small D1
U 1 1
P 5425 4375
F 0 "D1" V 5471 4307 50  0000 R CNN
F 1 "VSML3710-GS18" V 5380 4307 50  0000 R CNN
F 2 "LED_SMD:LED_PLCC-2" V 5425 4375 50  0001 C CNN
F 3 "~" V 5425 4375 50  0001 C CNN
	1    5425 4375
	0    1    -1   0   
$EndComp
$Comp
L power:+3V3 #PWR?
U 1 1
P 7475 2075
AR Path="/5E707A75/5EB65D23" Ref="#PWR?"  Part="1" 
AR Path="/5EB65D23" Ref="#PWR?"  Part="1" 
F 0 "#PWR?" H 7475 1925 50  0001 C CNN
F 1 "+3V3" H 7490 2248 50  0000 C CNN
F 2 "" H 7475 2075 50  0001 C CNN
F 3 "" H 7475 2075 50  0001 C CNN
	1    7475 2075
	1    0    0    -1  
$EndComp
Wire Wire Line
	7475 2525 7475 2475
Wire Wire Line
	7425 2525 7475 2525
Wire Wire Line
	7475 2275 7475 2075
$Comp
L Device:R_Small R?
U 1 1
P 7475 2375
AR Path="/5E707A75/5E88BCE4" Ref="R?"  Part="1" 
AR Path="/5E88BCE4" Ref="R15"  Part="1" 
F 0 "R15" H 7416 2329 50  0000 R CNN
F 1 "10k" H 7416 2420 50  0000 R CNN
F 2 "Resistor_SMD:R_0603_1608Metric_Pad1.05x0.95mm_HandSolder" H 7475 2375 50  0001 C CNN
F 3 "~" H 7475 2375 50  0001 C CNN
	1    7475 2375
	-1   0    0    1   
$EndComp
Wire Wire Line
	7475 2525 7475 2800
Connection ~ 7475 2525
$EndSCHEMATC
